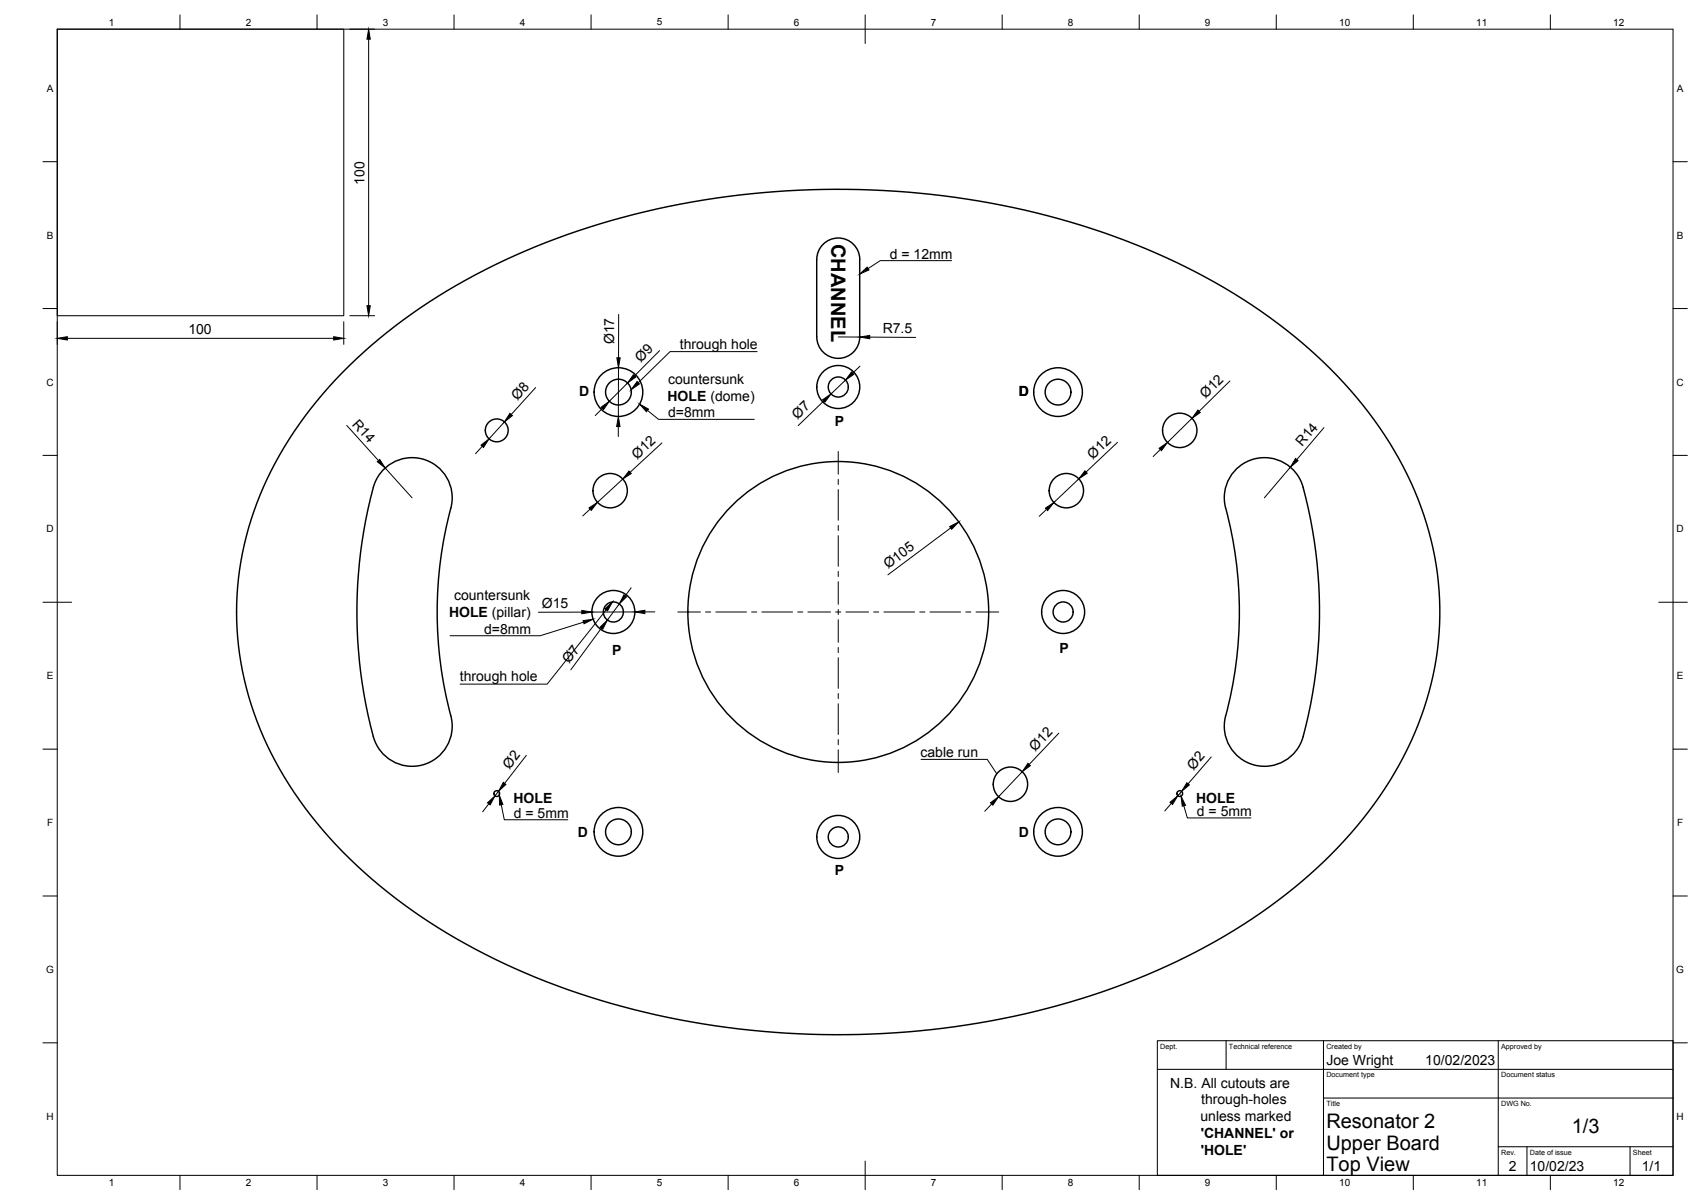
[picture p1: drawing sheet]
<svg xmlns="http://www.w3.org/2000/svg" width="594mm" height="420mm" viewBox="0 0 594 420" stroke-linecap="round" stroke-linejoin="round" font-family="sans-serif">
<!-- layer: Visible -->
<g fill="none" stroke="#000" stroke-width=".51">
<path d="M286.9 85.6a7.5 7.5 0 0 1 8.3-2.1 7.5 7.5 0 0 1 4.9 7.1v26.9a7.5 7.5 0 0 1-7.5 7.6 7.5 7.5 0 0 1-7.5-7.5v-27a7.5 7.5 0 0 1 1.8-5zM119.5 130a203.3 203.3 0 0 1 74.8-46.8 289.9 289.9 0 0 1 198.4 .7 201.5 201.5 0 0 1 74.1 47.3 124.2 124.2 0 0 1 34.5 66.1 109.3 109.3 0 0 1-18 78 170.9 170.9 0 0 1-62.4 55 269.8 269.8 0 0 1-120.9 30.7 277.6 277.6 0 0 1-127.3-26.3 180.6 180.6 0 0 1-66.2-52.8 112.6 112.6 0 0 1-23.5-77.2 118.9 118.9 0 0 1 29.7-67.2zM134 163.7a14 14 0 0 1 16.9-2.1 14 14 0 0 1 6.5 15.7 141.2 141.2 0 0 0 .3 74 14 14 0 0 1-11 15.8 14 14 0 0 1-16.4-10.1 166.7 166.7 0 0 1 .5-88.4 13.9 13.9 0 0 1 3.2-4.9zM454.9 170.1a167.9 167.9 0 0 1 0 86.9M454.9 170.1a14 14 0 0 0-17.2-9.9 14 14 0 0 0-9.9 17.1 140.6 140.6 0 0 1-.3 74 14 14 0 0 0 11 15.8 14 14 0 0 0 16.4-10.1"/>
<circle cx="215.9" cy="136.8" r="4.5"/>
<circle cx="215.9" cy="136.8" r="8.5"/>
<circle cx="292.6" cy="135.1" r="3.5"/>
<circle cx="292.6" cy="135.1" r="7.5"/>
<circle cx="369.3" cy="136.8" r="4.5"/>
<circle cx="369.3" cy="136.8" r="8.5"/>
<circle cx="173.4" cy="150.2" r="4"/>
<circle cx="411.8" cy="150.2" r="6"/>
<circle cx="213" cy="171.2" r="6"/>
<circle cx="372.2" cy="171.2" r="6"/>
<circle cx="214.1" cy="213.6" r="3.5"/>
<circle cx="214.1" cy="213.6" r="7.5"/>
<circle cx="292.6" cy="213.6" r="52.5"/>
<circle cx="371.1" cy="213.6" r="3.5"/>
<circle cx="371.1" cy="213.6" r="7.5"/>
<circle cx="173.4" cy="276.9" r="1.01"/>
<circle cx="352.7" cy="273.7" r="6"/>
<circle cx="411.8" cy="276.9" r="1.01"/>
<circle cx="215.9" cy="290.3" r="4.5"/>
<circle cx="215.9" cy="290.3" r="8.5"/>
<circle cx="292.6" cy="292.1" r="3.5"/>
<circle cx="292.6" cy="292.1" r="7.5"/>
<circle cx="369.3" cy="290.3" r="4.5"/>
<circle cx="369.3" cy="290.3" r="8.5"/>
</g>
<!-- layer: TITLEBLOCK -->
<path d="M404 363.2h180v47h-180zM404 373.2h180M428 363.2v10M462 363.2v47M523 363.2v47M462 383.2h122M523 400.2h61M533 400.2v10M569 400.2v10" fill="none" stroke="#000" stroke-width=".36"/>
<!-- layer: BORDER -->
<g fill="none" stroke="#000" stroke-width=".35">
<path d="M20 10.2h564v400h-564zM62.8 5.2v5M110.7 5.2v5M158.5 5.2v5M206.3 5.2v5M254.1 5.2v5M302 5.2v10M349.8 5.2v5M397.6 5.2v5M445.5 5.2v5M493.3 5.2v5M541.1 5.2v5"/>
<path d="M15 56.4h5M584 56.4h5M15 107.7h5M584 107.7h5M15 158.9h5M584 158.9h5M15 210.2h10M579 210.2h10M15 261.4h5M584 261.4h5M15 312.7h5M584 312.7h5"/>
<path d="M15 363.9h5M584 363.9h5M62.8 410.2v5M110.7 410.2v5M158.5 410.2v5M206.3 410.2v5M254.1 410.2v5M302 405.2v10M349.8 410.2v5M397.6 410.2v5M445.5 410.2v5M493.3 410.2v5"/>
<path d="M541.1 410.2v5"/>
</g>
<!-- layer: Smart Centers -->
<g fill="none" stroke="#000" stroke-width=".35">
<path d="M292.6 157.6v7.9M292.6 167.3v1.8M292.6 170.8v10.7M292.6 183.3v1.8M292.6 186.9v10.7M292.6 199.4v1.8M236.6 213.6h7.9M246.3 213.6h1.8M249.9 213.6h10.7M262.3 213.6h1.8M265.9 213.6h10.7M278.4 213.6h1.8"/>
<path d="M282 213.6h7.9M291.7 213.6h1.8M292.6 203v7.9M292.6 212.7v1.8M292.6 216.3v7.9M295.3 213.6h7.9M304.9 213.6h1.8M308.5 213.6h10.7M321 213.6h1.8M324.6 213.6h10.7M337.1 213.6h1.8M340.7 213.6h7.9"/>
<path d="M292.6 226v1.7M292.6 229.5v10.7M292.6 242v1.8M292.6 245.6v10.7M292.6 258.1v1.8M292.6 261.7v7.9"/>
</g>
<!-- layer: FD_Dimensions -->
<g fill="none" stroke="#000" stroke-width=".35">
<path d="M122.1 10.2h8.7M128.7 13.7v93M20 112.3v7.9M23.5 118.1h93M120 112.3v7.9M122.1 110.2h8.7M215.9 109.7v15.2M292.6 117.6h7.5M303.6 117.6l16 .2M187 135.3l-8.6 9.4M215.9 128.4l-.1 17M219 133.7l-6.3 6.3"/>
<path d="M230.2 122.4l-8.7 8.8M287.5 139.9l-8.9 8.6M295.1 132.7l-5.1 4.8M300.1 127.8l-2.5 2.4M429.3 132.9l-10.8 10.6M121 148.5l11.1 12.2M168.3 155.7l-2.3 2.6M176.1 147.2l-5.4 6M210.2 142.5l-2.4 2.5M215.8 148.8v3.6M231 154.6l-11.1 10.2M390.1 154.4l-11 10.3"/>
<path d="M405 156.9l-2.5 2.4M416.1 146l-8.6 8.4M462.1 149.2l-9.5 11.2M134.5 163.3l9.3 10.4M206 177.7l-2.6 2.3M217.4 167.2l-8.8 8.1M365.3 177.8l-2.6 2.4M376.6 167.1l-8.8 8.3M450.4 163l-9.1 10.7M331.8 184.2l-21.9 16.4M203.1 213.6l-15.2 .1M209.9 219.2l-10.7 14.5"/>
<path d="M216.2 210.8l-4.2 5.6M220.3 205.1l-2.1 2.8M221.6 213.6h-15M225.1 213.5h3.5M369.6 255.8l-10.4 11M174 276.2l-1.2 1.5M183.7 263.6l-7.6 9.8M356.8 269.3l-8.2 8.7M412.4 276.2l-1.3 1.5M422.8 264.2l-8.1 9.3M170.6 280.5l-2.1 2.8M346.1 280.6l-2.4 2.5"/>
<path d="M408.8 280.4l-2.3 2.6"/>
</g>
<g fill="#000" stroke="#000" stroke-width=".35">
<path d="M128.7 10.2l.5 3.5h-1.1zM20 118.1l3.5-.6v1.2zM116.5 117.5l3.5 .6-3.5 .6zM128.1 106.7h1.1l-.5 3.5zM300.1 117.6l3.5-.5v1.1zM215.3 124.9h1.2l-.6 3.5zM221.1 130.8l.8 .8-2.9 2.1zM287.1 139.5l2.9-2-2.1 2.8zM297.2 129.8l.8 .8-2.9 2.1zM167.9 155.3l2.8-2.1-1.9 2.9zM178 144.3l.9 .7-2.8 2.2zM209.8 142.1l2.9-2.1-2 2.9z"/>
<path d="M215.8 145.4l.6 3.5-1.2-.1zM404.6 156.4l2.9-2-2.1 2.9zM418.1 143.1l.9 .9-2.9 2zM452.2 160l.9 .8-2.7 2.2zM131.7 161.1l.8-.8 2 3zM205.6 177.2l3-1.9-2.2 2.8zM219.5 164.4l.8 .8-2.9 2zM364.9 177.3l2.9-1.9-2.1 2.8zM378.7 164.3l.8 .8-2.9 2zM331.5 183.8l3.1-1.7-2.4 2.6zM203.1 213l3.5 .6-3.5 .6zM209.5 218.9l2.5-2.5-1.6 3.2z"/>
<path d="M217.8 207.6l.9 .7-2.5 2.5zM221.6 213.6l3.5-.6v1.1zM175.7 273l.9 .7-2.6 2.5zM358.8 266.4l.8 .8-2.8 2.1zM408.4 280l2.7-2.3-1.8 3zM414.3 273.2l.8 .7-2.7 2.3zM170.2 280.2l2.6-2.5-1.7 3.2zM345.7 280.2l2.9-2.2-2 3z"/>
</g>
<!-- layer: Leaders -->
<path d="M300.1 95.6l2.6-2.4 .6 1zM222.4 133.1l.8 .9-2.9 2zM223.3 141l3.1 1.8-.8 .9zM203.5 216.6l3.5-.5-3.1 1.6zM211.1 212.5l2.7-2.4-1.8 3.1zM174.3 277.4l1.2 3.3-1.1 .3zM412.2 277.8l1.6 3.2-1.1 .3z" fill="#000" stroke="#000" stroke-width=".35"/>
<path d="M332.1 91h-24.8l-4.3 2.7M264.3 122.7h-30.4l-11.1 10.9M226 143.2l3.9 3.1h33.4M203.7 217.1l-15.1 4.7h-31.5M211.6 212.8l-20.6 25.9h-30.4M321.5 265h23.1l3.3 5M175 280.9l1 5.2h22.2M413.2 281.2l1.2 4.2h22.2" fill="none" stroke="#000" stroke-width=".35"/>
<!-- layer: Sketch1 -->
<path d="M20 10.2h100v100h-100z" fill="none" stroke="#000" stroke-width=".36"/>
<g font-size="7">
<text x="290.1" y="85.1" transform="rotate(90 290.1 85.1)">CHANNEL</text>
<text x="463" y="393.7">Resonator 2</text>
<text x="548.6" y="395.4">1/3</text>
<text x="463" y="401.2">Upper Board</text>
<text x="463" y="408.7">Top View</text>
</g>
<g font-size="4.9">
<text x="127.2" y="64.4" transform="rotate(-90 127.2 64.4)">100</text>
<text x="310.6" y="90.3">d = 12mm</text>
<text x="65.8" y="116.6">100</text>
<text x="308.1" y="116.2">R7.5</text>
<text x="214.4" y="120.1" transform="rotate(-90 214.4 120.1)">Ø17</text>
<text x="237.3" y="121.7">through hole</text>
<text x="223.7" y="126.7" transform="rotate(-45 223.7 126.7)">Ø9</text>
<text x="233.2" y="133.9">countersunk</text>
<text x="180.6" y="139.9" transform="rotate(-48 180.6 139.9)">Ø8</text>
<text x="202.1" y="138.2">D</text>
<text x="233" y="139.8">HOLE (dome)</text>
<text x="355.6" y="138.2">D</text>
<text x="420.8" y="139.1" transform="rotate(-44 420.8 139.1)">Ø12</text>
<text x="122.7" y="148.3" transform="rotate(48 122.7 148.3)">R14</text>
<text x="233.2" y="145.6">d=8mm</text>
<text x="278.4" y="146.6" transform="rotate(-44 278.4 146.6)">Ø7</text>
<text x="291.4" y="148.6">P</text>
<text x="222.4" y="160.5" transform="rotate(-43 222.4 160.5)">Ø12</text>
<text x="381.5" y="160.4" transform="rotate(-43 381.5 160.4)">Ø12</text>
<text x="454.5" y="156" transform="rotate(-50 454.5 156)">R14</text>
<text x="310" y="198.6" transform="rotate(-37 310 198.6)">Ø105</text>
<text x="158.5" y="209.4">countersunk</text>
<text x="156.7" y="215.3">HOLE (pillar)</text>
<text x="189.1" y="212.1">Ø15</text>
<text x="169" y="221.1">d=8mm</text>
<text x="369.9" y="227.9">P</text>
<text x="198.7" y="231.9" transform="rotate(-54 198.7 231.9)">Ø7</text>
<text x="213.7" y="228.5">P</text>
<text x="160.5" y="237.7">through hole</text>
<text x="361.3" y="262.3" transform="rotate(-46 361.3 262.3)">Ø12</text>
<text x="177.8" y="268.7" transform="rotate(-52 177.8 268.7)">Ø2</text>
<text x="321.3" y="264.3">cable run</text>
<text x="416.6" y="269" transform="rotate(-49 416.6 269)">Ø2</text>
<text x="179.2" y="280.3">HOLE</text>
<text x="417.5" y="280.2">HOLE</text>
<text x="179.3" y="285.4">d = 5mm</text>
<text x="417.8" y="284.7">d = 5mm</text>
<text x="201.7" y="291.9">D</text>
<text x="355.6" y="291.9">D</text>
<text x="291.4" y="305.3">P</text>
<text x="463" y="371.7">Joe Wright</text>
<text x="497.5" y="371.7">10/02/2023</text>
<text x="408.5" y="379.6">N.B. All cutouts are</text>
<text x="419.2" y="385.4">through-holes</text>
<text x="419" y="391.2">unless marked</text>
<text x="419.1" y="397.1">'CHANNEL' or</text>
<text x="419.1" y="403">'HOLE'</text>
<text x="526.6" y="408.8">2</text>
<text x="534" y="408.7">10/02/23</text>
<text x="573.1" y="408.8">1/1</text>
</g>
<g font-size="3.5">
<text x="37.9" y="8.9">1</text>
<text x="85.8" y="8.9">2</text>
<text x="133.6" y="8.9">3</text>
<text x="181.4" y="8.9">4</text>
<text x="229.3" y="8.9">5</text>
<text x="277.1" y="8.9">6</text>
<text x="324.9" y="8.9">7</text>
<text x="372.7" y="8.9">8</text>
<text x="420.6" y="8.9">9</text>
<text x="467.4" y="8.9">10</text>
<text x="515.3" y="8.9">11</text>
<text x="563.1" y="8.9">12</text>
<text x="16.3" y="32">A</text>
<text x="585.3" y="32">A</text>
<text x="16.3" y="83.3">B</text>
<text x="585.3" y="83.3">B</text>
<text x="16.2" y="134.6">C</text>
<text x="585.2" y="134.6">C</text>
<text x="16.2" y="185.8">D</text>
<text x="585.2" y="185.8">D</text>
<text x="16.3" y="237">E</text>
<text x="585.3" y="237">E</text>
<text x="16.4" y="288.3">F</text>
<text x="585.4" y="288.3">F</text>
<text x="16.1" y="339.6">G</text>
<text x="585.1" y="339.6">G</text>
<text x="16.2" y="390.8">H</text>
<text x="585.2" y="390.8">H</text>
<text x="37.9" y="413.9">1</text>
<text x="85.8" y="413.9">2</text>
<text x="133.6" y="413.9">3</text>
<text x="181.4" y="413.9">4</text>
<text x="229.3" y="413.9">5</text>
<text x="277.1" y="413.9">6</text>
<text x="324.9" y="413.9">7</text>
<text x="372.7" y="413.9">8</text>
<text x="420.6" y="413.9">9</text>
<text x="467.4" y="413.9">10</text>
<text x="515.3" y="413.9">11</text>
<text x="563.1" y="413.9">12</text>
</g>
<g font-size="2.5">
<text x="405" y="366">Dept.</text>
<text x="429" y="366">Technical reference</text>
<text x="463" y="366">Created by</text>
<text x="524" y="366">Approved by</text>
<text x="463" y="376">Document type</text>
<text x="524" y="376">Document status</text>
<text x="463" y="386">Title</text>
<text x="524" y="386">DWG No.</text>
<text x="524" y="403">Rev.</text>
<text x="534" y="403">Date of issue</text>
<text x="570" y="403">Sheet</text>
</g>
</svg>
